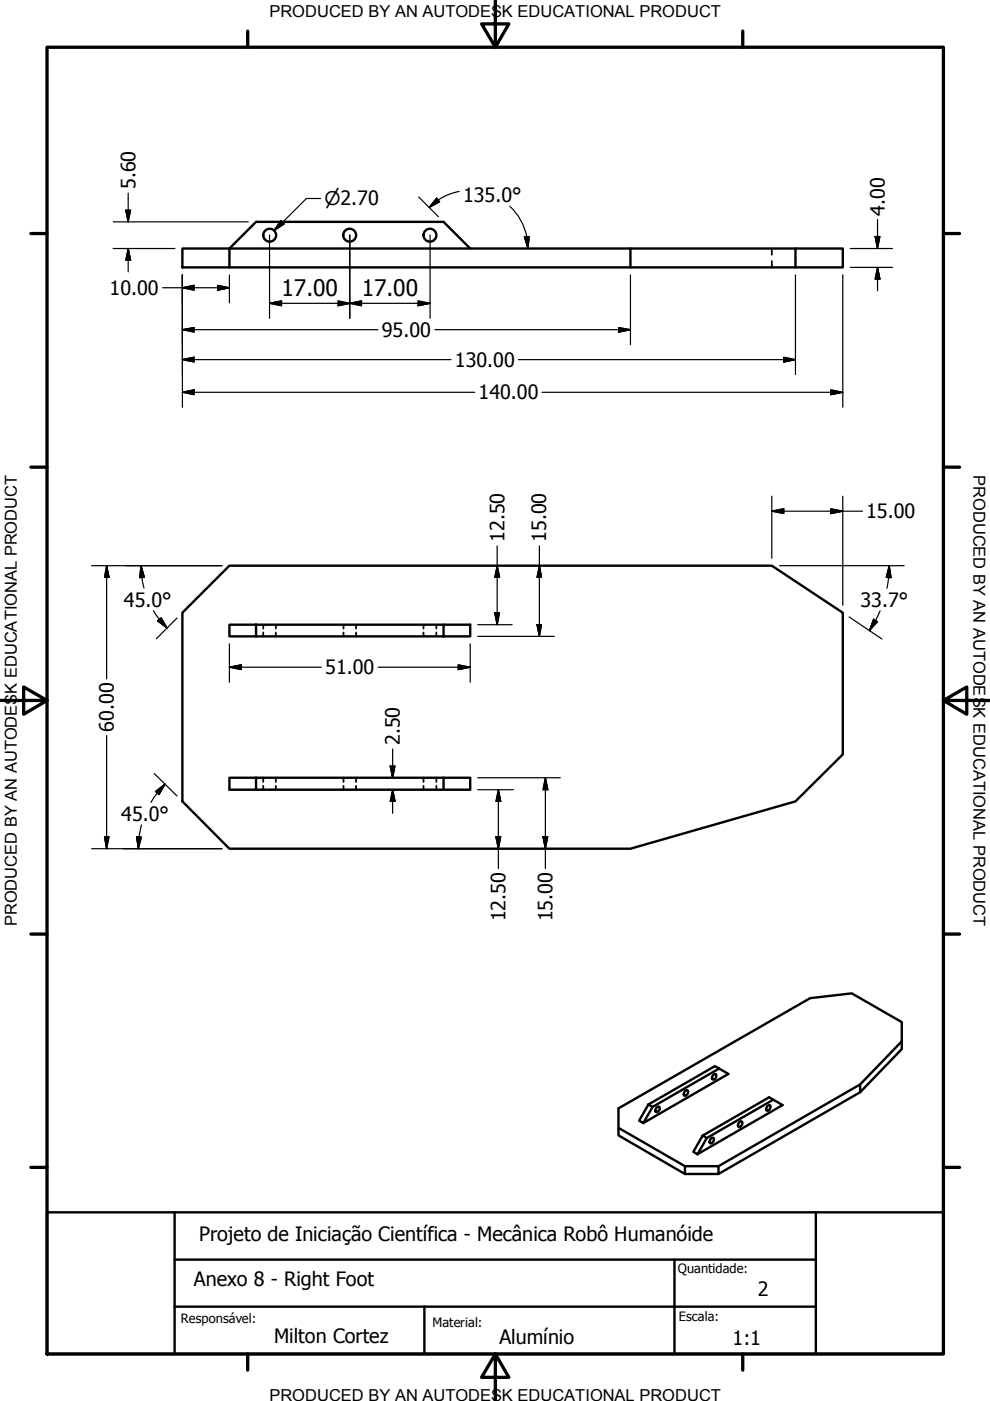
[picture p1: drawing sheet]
<svg xmlns="http://www.w3.org/2000/svg" width="210mm" height="297mm" viewBox="0 0 210 297" stroke-linecap="round" stroke-linejoin="round" font-family="sans-serif">
<!-- layer: Visible (ANSI) -->
<g fill="none" stroke="#000" stroke-width=".51">
<path d="M38.7 52.7h9.9v4h-9.9zM99.7 52.7l-5.7-5.7h-39.7l-5.7 5.7h85.1v4h-85.1M133.7 52.7h35v4h-35M168.7 52.7h10v4h-10M38.7 129.9l9.9-10h115l15.1 10v30l-10 10-35 10h-85.1l-9.9-10zM48.6 132.4h5.7v2.5h-5.7zM54.3 132.4h39.7M54.3 134.9h39.7M94 132.4h5.7v2.5h-5.7zM48.6 164.9h5.7v2.5h-5.7zM54.3 167.4h39.7M54.3 164.9h39.7"/>
<path d="M94 164.9h5.7v2.5h-5.7zM131.1 239.1l14.1 8.2M137.5 234.2l.9 .5-2 3.4-.9-.5zM139.2 234.9l.2-.2h.4a.71 .71 0 0 1-.1 .8 .71 .71 0 0 1-.7 .2v-.5zM145.2 231.4l.5-.3 .2 .2a.75 .75 0 0 1-.9 1zM151.2 228l.5-.3a.67 .67 0 0 1 .1 .8 .67 .67 0 0 1-.8 .3v-.5zM152.5 226.6l-.9-.6-14.1 8.2M152.5 226.6l1.9 1.1-18 10.4M152.5 226.6l-14.1 8.1M156.7 238l.5-.3a.67 .67 0 0 1 .1 .9 .67 .67 0 0 1-.8 .3zM162.7 234.6l.4-.3 .2 .1a.78 .78 0 0 1-.8 1v-.5zM164 233.2l-14.1 8.1"/>
<path d="M182.4 229.9l8.8-9.1v1.6l-8.8 9.2M191.2 220.8v-4.1l-10.6-6.1-8.8 1-40.7 23.4v5.7l14.1 8.2M145.2 247.3h7.1v1.6h-7.1zM149 240.8l14.1-8.2 2.8 1.7-18 10.4M149 240.8l.9 .5-2 3.4M149 240.8l-2 3.4 .9 .5M150.9 241.3h.4a.78 .78 0 0 1-.8 1.1 .95 .95 0 0 1 .4-1.1zM152.3 247.3l30.1-17.4v1.7l-30.1 17.3"/>
<circle cx="57.2" cy="49.9" r="1.37"/>
<circle cx="74.1" cy="49.9" r="1.37"/>
<circle cx="91.2" cy="49.9" r="1.37"/>
</g>
<!-- layer: Hidden (ANSI) -->
<g fill="none" stroke="#000" stroke-width=".38">
<path d="M163.6 52.7v1.3M163.6 55.4v1.3M55.8 132.4v.9M55.8 134.1v.8M58.5 132.4v.9M58.5 134.1v.8M72.8 132.4v.9M72.8 134.1v.8M75.5 132.4v.9M75.5 134.1v.8M89.8 132.4v.9M89.8 134.1v.8"/>
<path d="M92.5 132.4v.9M92.5 134.1v.8M55.8 164.9v.9M55.8 166.6v.8M58.5 164.9v.9M58.5 166.6v.8M72.8 164.9v.9M72.8 166.6v.8M75.5 164.9v.9M75.5 166.6v.8M89.8 164.9v.9M89.8 166.6v.8"/>
<path d="M92.5 164.9v.9M92.5 166.6v.8"/>
</g>
<!-- layer: Border (ANSI) -->
<g fill="none" stroke="#000" stroke-width=".7">
<path d="M10 10h190v277.1h-190zM52.5 6.6v3.4M105 0v10l-2.9-4.9h5.8l-2.9 4.9M157.5 6.6v3.4M6.5 49.5h3.5M200 49.5h3.5M6.5 99h3.5M200 99h3.5M0 148.5h10l-5-2.8v5.7l5-2.9M200 148.5l5 2.9v-5.7l-5 2.8h10M6.5 198h3.5M200 198h3.5"/>
<path d="M6.5 247.5h3.5M200 247.5h3.5M52.5 287.1v3.4M105 287.1l2.9 4.9h-5.8l2.9-4.9v9.9M157.5 287.1v3.4"/>
</g>
<!-- layer: Title (ANSI) -->
<path d="M10 257h190v30.1h-190zM37 257v30.1M173 257v30.1M37 277h136M37 267.1h136M90 277v10.1M143 267.1v20" fill="none" stroke="#000" stroke-width=".51"/>
<!-- layer: Dimension (ANSI) -->
<g fill="none" stroke="#000" stroke-width=".25">
<path d="M24 52.7h13.1M24 47h28.6M26.7 44.6h1l-.5 2.4zM27.2 52.7l.5 2.5h-1zM27.2 40.9v6.1M27.2 52.7v4.9M38.7 58.3v28M48.6 58.3v5.9M57.1 49.8v17.7M59.6 46.8l.7 .7-2.2 1.4zM67.9 42.1h-2.9l-6.9 6.8M74.2 49.8v17.7"/>
<path d="M88.8 41.8l4.2 4.2M91.2 49.8v17.7M92.6 42l.6 .8-2.2 1.2zM97.4 40.6l-2.7 .8a11.7 11.7 0 0 0-3.7 2.6M108.1 43.7a12.3 12.3 0 0 1 3.6 6.5l.3 2.5M111.2 50.2h1l-.2 2.5zM133.7 58.3v14.8M168.7 58.3v21.1M178.7 58.3v28M180.3 52.7h8.9M180.3 56.7h8.9M185.5 50.2h1.1l-.5 2.5z"/>
<path d="M186.1 56.7l.5 2.5h-1.1zM186.1 46.5v6.2M186.1 56.7v4.9M34.5 61h14.1M38.7 61l2.4-.5v1zM38.7 69.9l2.4-.4v.9zM38.7 76.2l2.4-.5v1.1zM38.7 69.9h41.4M38.7 76.2h56.9M46.2 60.5l2.4 .5-2.4 .5zM57.1 64.3l2.6-.5v1zM57.1 64.3h34.1"/>
<path d="M71.7 63.8l2.5 .5-2.5 .5zM74.2 64.3l2.4-.5v1zM88.6 63.8l2.6 .5-2.6 .5zM92.2 69.9h41.5M109.9 76.2h58.8M131.2 69.5l2.5 .4-2.5 .5zM166.2 75.7l2.5 .5-2.5 .6zM38.7 83.2l2.4-.5v1zM38.7 83.2h61.9M114.9 83.2h63.8M176.1 82.7l2.6 .5-2.6 .5zM19.4 119.9h27.7"/>
<path d="M22.6 119.9l.5 2.5h-.9zM22.6 119.9v24M29.9 119.9l.7 2.5-1 .1zM29.9 119.9l.2 2.5M105.4 119.9l.5 2.5h-1zM105.4 115.7v16.7M114.4 119.9l.4 2.5h-.9zM114.4 115.7v19.2M163.6 108.4l2.6-.5v1zM163.6 108.4h19.3M163.6 105.2v13.1M165.3 119.9h26.4"/>
<path d="M176.1 107.9l2.6 .5-2.6 .5zM178.7 105.2v23.1M188.5 119.9l.4 2.6-1-.1zM188.5 119.9l-.1 2.5-.3 2.3M30.1 122.4l.4 2.3M32.5 129.5l1.3 1.8 1.6 1.8M33.4 131.6l.8-.6 1.2 2.1zM37.5 131l-4.4 4.4M48.6 136.5v8.1M99.7 136.5v8.1M101.3 132.4h7.3M101.3 134.9h16.2"/>
<path d="M104.9 129.9h1l-.5 2.5zM113.9 132.4h.9l-.4 2.5zM180 130.8l7 4.7M185.2 131.3l.9 .5-1.8 1.9zM185.7 131.6l-1.4 2.1M186.6 129.5l-1 2.1M22.6 155.9v24M48.6 141.5l2.6-.5v1zM48.6 141.5h19.5M80.2 141.5h19.5M83.2 158.8v6.1M97.2 141l2.5 .5-2.5 .5z"/>
<path d="M19.4 179.9h27.7M22.2 177.4h.9l-.5 2.5zM29 177.4l1 .1-.7 2.4zM29.5 177.4l-.2 2.5M30 174.9l-.5 2.5M32.7 164l4.8 4.8M33 167.8l2-1.6-1.3 2.3zM35 166.2l-1.6 1.9-1.4 2M82.7 162.4h1.1l-.6 2.5zM83.2 167.4l.6 2.5h-1.1zM83.2 167.4v5.1M101.3 167.4h7.5"/>
<path d="M101.3 164.9h17.5M105.2 177.4h1l-.5 2.5zM105.7 167.4l.5 2.5h-1zM105.7 167.4v16.7M115.1 177.4h1l-.5 2.5zM115.6 164.9l.5 2.5h-1zM115.6 164.9v19.2"/>
</g>
<g fill="#000" stroke="#000" stroke-width=".25">
<path d="M26.7 44.6l.5 2.4zM26.7 44.6h1l-.5 2.4zM27.2 52.7l.5 2.5zM27.2 52.7l.5 2.5h-1zM59.6 46.8l-1.5 2.1zM59.6 46.8l.7 .7-2.2 1.4zM92.6 42l-1.6 2zM92.6 42l.6 .8-2.2 1.2zM111.2 50.2l.8 2.5zM111.2 50.2h1l-.2 2.5zM185.5 50.2l.6 2.5zM185.5 50.2h1.1l-.5 2.5z"/>
<path d="M186.1 56.7l.5 2.5zM186.1 56.7l.5 2.5h-1.1zM38.7 61l2.4-.5zM38.7 61l2.4-.5v1zM38.7 69.9l2.4-.4zM38.7 69.9l2.4-.4v.9zM38.7 76.2l2.4-.5zM38.7 76.2l2.4-.5v1.1zM46.2 61.5l2.4-.5zM46.2 60.5l2.4 .5-2.4 .5zM57.1 64.3l2.6-.5zM57.1 64.3l2.6-.5v1z"/>
<path d="M71.7 64.8l2.5-.5zM71.7 63.8l2.5 .5-2.5 .5zM74.2 64.3l2.4-.5zM74.2 64.3l2.4-.5v1zM88.6 64.8l2.6-.5zM88.6 63.8l2.6 .5-2.6 .5zM131.2 70.4l2.5-.5zM131.2 69.5l2.5 .4-2.5 .5zM166.2 76.8l2.5-.6zM166.2 75.7l2.5 .5-2.5 .6zM38.7 83.2l2.4-.5zM38.7 83.2l2.4-.5v1z"/>
<path d="M176.1 83.7l2.6-.5zM176.1 82.7l2.6 .5-2.6 .5zM163.6 108.4l2.6-.5zM163.6 108.4l2.6-.5v1zM176.1 108.9l2.6-.5zM176.1 107.9l2.6 .5-2.6 .5zM22.6 119.9l.5 2.5zM22.6 119.9l.5 2.5h-.9zM29.9 119.9l.7 2.5zM29.9 119.9l.7 2.5-1 .1zM33.4 131.6l2 1.5zM33.4 131.6l.8-.6 1.2 2.1z"/>
<path d="M104.9 129.9l.5 2.5zM104.9 129.9h1l-.5 2.5zM105.4 119.9l.5 2.5zM105.4 119.9l.5 2.5h-1zM113.9 132.4l.5 2.5zM113.9 132.4h.9l-.4 2.5zM114.4 119.9l.4 2.5zM114.4 119.9l.4 2.5h-.9zM185.2 131.3l-.9 2.4zM185.2 131.3l.9 .5-1.8 1.9zM188.5 119.9l.4 2.6zM188.5 119.9l.4 2.6-1-.1z"/>
<path d="M48.6 141.5l2.6-.5zM48.6 141.5l2.6-.5v1zM97.2 142l2.5-.5zM97.2 141l2.5 .5-2.5 .5zM22.2 177.4l.4 2.5zM22.2 177.4h.9l-.5 2.5zM29 177.4l.3 2.5zM29 177.4l1 .1-.7 2.4zM35 166.2l-1.3 2.3zM33 167.8l2-1.6-1.3 2.3zM82.7 162.4l.5 2.5zM82.7 162.4h1.1l-.6 2.5z"/>
<path d="M83.2 167.4l.6 2.5zM83.2 167.4l.6 2.5h-1.1zM105.2 177.4l.5 2.5zM105.2 177.4h1l-.5 2.5zM105.7 167.4l.5 2.5zM105.7 167.4l.5 2.5h-1zM115.1 177.4l.5 2.5zM115.1 177.4h1l-.5 2.5zM115.6 164.9l.5 2.5zM115.6 164.9l.5 2.5h-1z"/>
</g>
<g font-size="4.8">
<text x="59.7" y="62.7">17.00</text>
<text x="76.7" y="62.7">17.00</text>
</g>
<g font-size="4.2">
<text x="28.7" y="40.1" transform="rotate(-90 28.7 40.1)">5.60</text>
<text x="98.2" y="42.8">135.0°</text>
<text x="187.6" y="45.7" transform="rotate(-90 187.6 45.7)">4.00</text>
<text x="23.2" y="62.5">10.00</text>
<text x="81" y="71.4">95.00</text>
<text x="96.5" y="77.8">130.00</text>
<text x="101.5" y="84.7">140.00</text>
<text x="183.6" y="109.9">15.00</text>
<text x="106.9" y="114.9" transform="rotate(-90 106.9 114.9)">12.50</text>
<text x="115.8" y="114.9" transform="rotate(-90 115.8 114.9)">15.00</text>
<text x="26.3" y="128.6">45.0°</text>
<text x="182.4" y="128.6">33.7°</text>
<text x="69" y="143">51.00</text>
<text x="24.1" y="155.1" transform="rotate(-90 24.1 155.1)">60.00</text>
<text x="84.8" y="158" transform="rotate(-90 84.8 158)">2.50</text>
<text x="25.7" y="174">45.0°</text>
<text x="107.2" y="195.4" transform="rotate(-90 107.2 195.4)">12.50</text>
<text x="117.2" y="195.4" transform="rotate(-90 117.2 195.4)">15.00</text>
<text x="42.2" y="263.1">Projeto de Iniciação Científica - Mecânica Robô Humanóide</text>
<text x="41.1" y="272.7">Anexo 8 - Right Foot</text>
<text x="160.7" y="274.7">2</text>
<text x="58.1" y="284.8">Milton Cortez</text>
<text x="105.9" y="285">Alumínio</text>
<text x="155.3" y="285.1">1:1</text>
</g>
<text font-size="4" x="68.8" y="43.5">⌀2.70</text>
<g font-size="3.5">
<text x="57.1" y="3.6">PRODUCED BY AN AUTODESK EDUCATIONAL PRODUCT</text>
<text x="206.4" y="100.7" transform="rotate(90 206.4 100.7)">PRODUCED BY AN AUTODESK EDUCATIONAL PRODUCT</text>
<text x="3.6" y="196.4" transform="rotate(-90 3.6 196.4)">PRODUCED BY AN AUTODESK EDUCATIONAL PRODUCT</text>
<text x="57.1" y="297">PRODUCED BY AN AUTODESK EDUCATIONAL PRODUCT</text>
</g>
<g font-size="2.7">
<text x="143.7" y="269.9">Quantidade:</text>
<text x="38.4" y="280.6">Responsável:</text>
<text x="91.7" y="281.3">Material:</text>
<text x="144" y="280">Escala:</text>
</g>
</svg>
